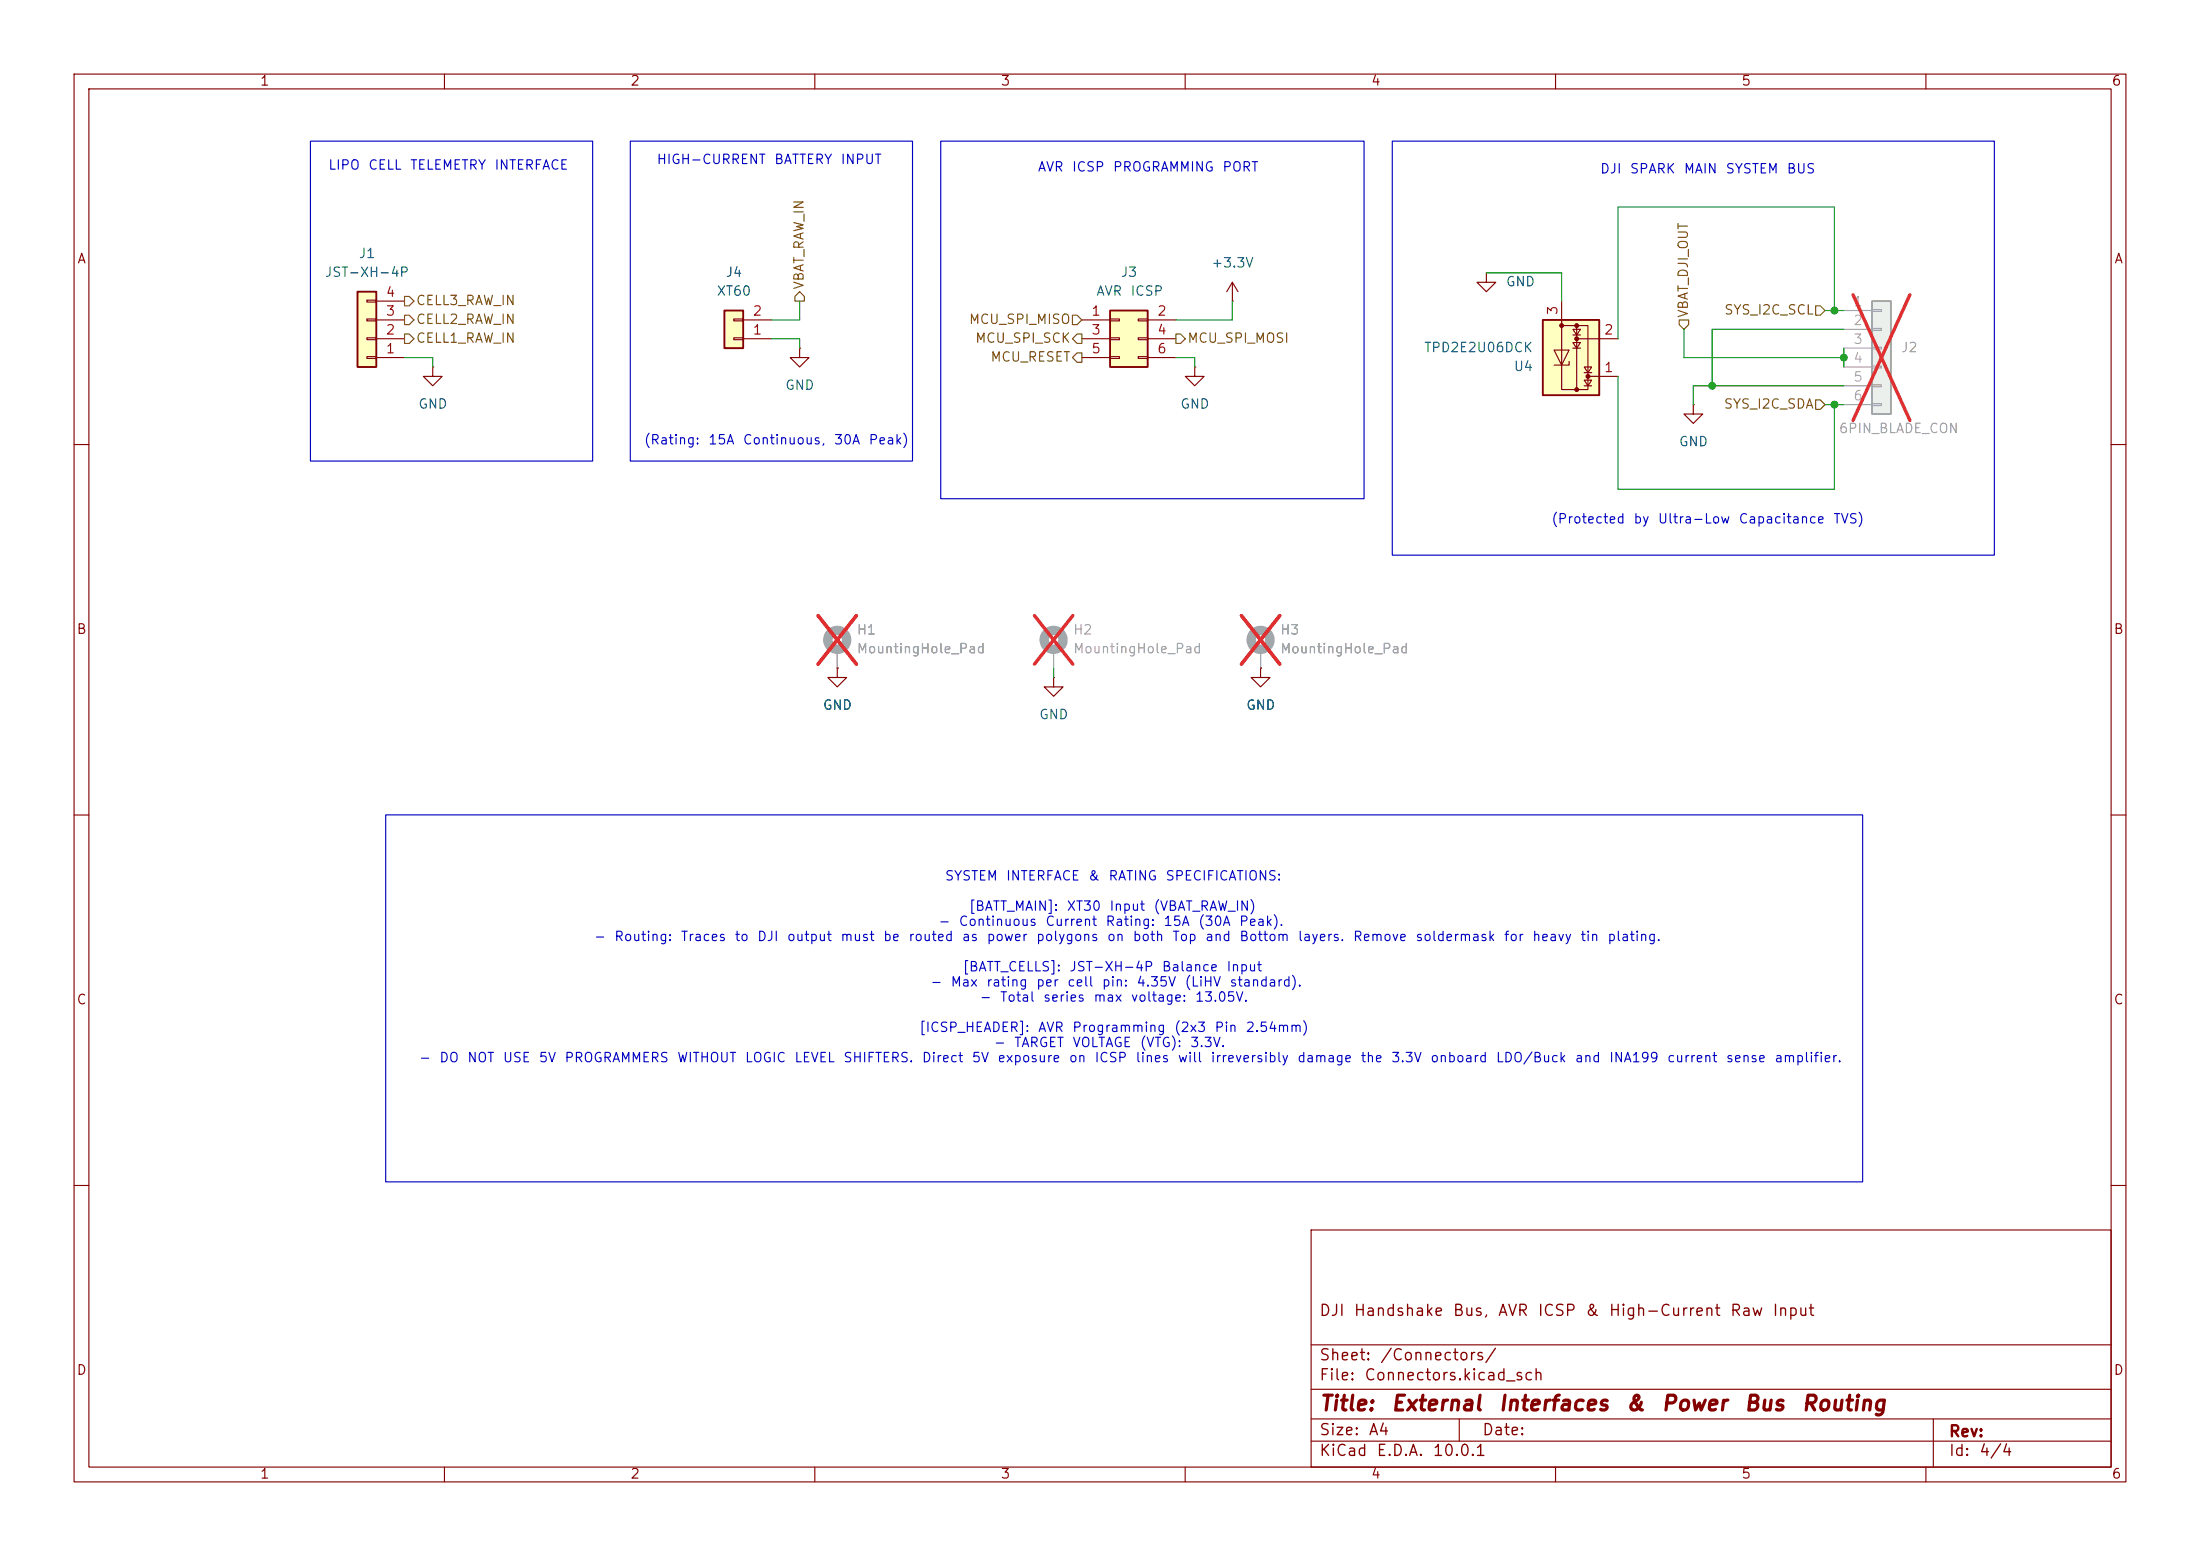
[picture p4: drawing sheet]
(kicad_sch
 (version 20260306)
 (generator "eeschema")
 (generator_version "10.0")
 (paper "A4")
 (title_block
  (title "External Interfaces & Power Bus Routing")
  (comment 1 "DJI Handshake Bus, AVR ICSP & High-Current Raw Input"))
 (lib_symbols
  (symbol "Connector_Generic:Conn_01x02"
   (pin_names
    (offset 1.016) (hide yes)) (exclude_from_sim no) (in_bom yes) (on_board yes)
   (in_pos_files yes)
   (duplicate_pin_numbers_are_jumpers no)
   (property "Reference" "J" (at 0 2.54 0) (show_name no) (do_not_autoplace no) (effects (font (size 1.27 1.27))))
   (property "Value" "Conn_01x02" (at 0 -5.08 0) (show_name no) (do_not_autoplace no) (effects (font (size 1.27 1.27))))
   (property "Footprint" "" (at 0 0 0) (show_name no) (do_not_autoplace no) (hide yes) (effects (font (size 1.27 1.27))))
   (property "Datasheet" "" (at 0 0 0) (show_name no) (do_not_autoplace no) (hide yes) (effects (font (size 1.27 1.27))))
   (property "Description" "Generic connector, single row, 01x02, script generated (kicad-library-utils/schlib/autogen/connector/)" (at 0 0 0) (show_name no) (do_not_autoplace no) (hide yes) (effects (font (size 1.27 1.27))))
   (symbol "Conn_01x02_1_1"
    (rectangle (start -1.27 1.27) (end 1.27 -3.81) (stroke (width 0.254) (type default)) (fill (type background)))
    (rectangle (start -1.27 0.127) (end 0 -0.127) (stroke (width 0.1524) (type default)) (fill (type none)))
    (rectangle (start -1.27 -2.413) (end 0 -2.667) (stroke (width 0.1524) (type default)) (fill (type none)))
    (pin passive line (at -5.08 0 0) (length 3.81) (name "Pin_1" (effects (font (size 1.27 1.27)))) (number "1" (effects (font (size 1.27 1.27)))))
    (pin passive line (at -5.08 -2.54 0) (length 3.81) (name "Pin_2" (effects (font (size 1.27 1.27)))) (number "2" (effects (font (size 1.27 1.27))))))
   (embedded_fonts no))
  (symbol "Connector_Generic:Conn_01x04"
   (pin_names
    (offset 1.016) (hide yes)) (exclude_from_sim no) (in_bom yes) (on_board yes)
   (in_pos_files yes)
   (duplicate_pin_numbers_are_jumpers no)
   (property "Reference" "J" (at 0 5.08 0) (show_name no) (do_not_autoplace no) (effects (font (size 1.27 1.27))))
   (property "Value" "Conn_01x04" (at 0 -7.62 0) (show_name no) (do_not_autoplace no) (effects (font (size 1.27 1.27))))
   (property "Footprint" "" (at 0 0 0) (show_name no) (do_not_autoplace no) (hide yes) (effects (font (size 1.27 1.27))))
   (property "Datasheet" "" (at 0 0 0) (show_name no) (do_not_autoplace no) (hide yes) (effects (font (size 1.27 1.27))))
   (property "Description" "Generic connector, single row, 01x04, script generated (kicad-library-utils/schlib/autogen/connector/)" (at 0 0 0) (show_name no) (do_not_autoplace no) (hide yes) (effects (font (size 1.27 1.27))))
   (symbol "Conn_01x04_1_1"
    (rectangle (start -1.27 3.81) (end 1.27 -6.35) (stroke (width 0.254) (type default)) (fill (type background)))
    (rectangle (start -1.27 2.667) (end 0 2.413) (stroke (width 0.1524) (type default)) (fill (type none)))
    (rectangle (start -1.27 0.127) (end 0 -0.127) (stroke (width 0.1524) (type default)) (fill (type none)))
    (rectangle (start -1.27 -2.413) (end 0 -2.667) (stroke (width 0.1524) (type default)) (fill (type none)))
    (rectangle (start -1.27 -4.953) (end 0 -5.207) (stroke (width 0.1524) (type default)) (fill (type none)))
    (pin passive line (at -5.08 2.54 0) (length 3.81) (name "Pin_1" (effects (font (size 1.27 1.27)))) (number "1" (effects (font (size 1.27 1.27)))))
    (pin passive line (at -5.08 0 0) (length 3.81) (name "Pin_2" (effects (font (size 1.27 1.27)))) (number "2" (effects (font (size 1.27 1.27)))))
    (pin passive line (at -5.08 -2.54 0) (length 3.81) (name "Pin_3" (effects (font (size 1.27 1.27)))) (number "3" (effects (font (size 1.27 1.27)))))
    (pin passive line (at -5.08 -5.08 0) (length 3.81) (name "Pin_4" (effects (font (size 1.27 1.27)))) (number "4" (effects (font (size 1.27 1.27))))))
   (embedded_fonts no))
  (symbol "Connector_Generic:Conn_01x06"
   (pin_names
    (offset 1.016) (hide yes)) (exclude_from_sim no) (in_bom yes) (on_board yes)
   (in_pos_files yes)
   (duplicate_pin_numbers_are_jumpers no)
   (property "Reference" "J" (at 0 7.62 0) (show_name no) (do_not_autoplace no) (effects (font (size 1.27 1.27))))
   (property "Value" "Conn_01x06" (at 0 -10.16 0) (show_name no) (do_not_autoplace no) (effects (font (size 1.27 1.27))))
   (property "Footprint" "" (at 0 0 0) (show_name no) (do_not_autoplace no) (hide yes) (effects (font (size 1.27 1.27))))
   (property "Datasheet" "" (at 0 0 0) (show_name no) (do_not_autoplace no) (hide yes) (effects (font (size 1.27 1.27))))
   (property "Description" "Generic connector, single row, 01x06, script generated (kicad-library-utils/schlib/autogen/connector/)" (at 0 0 0) (show_name no) (do_not_autoplace no) (hide yes) (effects (font (size 1.27 1.27))))
   (symbol "Conn_01x06_1_1"
    (rectangle (start -1.27 6.35) (end 1.27 -8.89) (stroke (width 0.254) (type default)) (fill (type background)))
    (rectangle (start -1.27 5.207) (end 0 4.953) (stroke (width 0.1524) (type default)) (fill (type none)))
    (rectangle (start -1.27 2.667) (end 0 2.413) (stroke (width 0.1524) (type default)) (fill (type none)))
    (rectangle (start -1.27 0.127) (end 0 -0.127) (stroke (width 0.1524) (type default)) (fill (type none)))
    (rectangle (start -1.27 -2.413) (end 0 -2.667) (stroke (width 0.1524) (type default)) (fill (type none)))
    (rectangle (start -1.27 -4.953) (end 0 -5.207) (stroke (width 0.1524) (type default)) (fill (type none)))
    (rectangle (start -1.27 -7.493) (end 0 -7.747) (stroke (width 0.1524) (type default)) (fill (type none)))
    (pin passive line (at -5.08 5.08 0) (length 3.81) (name "Pin_1" (effects (font (size 1.27 1.27)))) (number "1" (effects (font (size 1.27 1.27)))))
    (pin passive line (at -5.08 2.54 0) (length 3.81) (name "Pin_2" (effects (font (size 1.27 1.27)))) (number "2" (effects (font (size 1.27 1.27)))))
    (pin passive line (at -5.08 0 0) (length 3.81) (name "Pin_3" (effects (font (size 1.27 1.27)))) (number "3" (effects (font (size 1.27 1.27)))))
    (pin passive line (at -5.08 -2.54 0) (length 3.81) (name "Pin_4" (effects (font (size 1.27 1.27)))) (number "4" (effects (font (size 1.27 1.27)))))
    (pin passive line (at -5.08 -5.08 0) (length 3.81) (name "Pin_5" (effects (font (size 1.27 1.27)))) (number "5" (effects (font (size 1.27 1.27)))))
    (pin passive line (at -5.08 -7.62 0) (length 3.81) (name "Pin_6" (effects (font (size 1.27 1.27)))) (number "6" (effects (font (size 1.27 1.27))))))
   (embedded_fonts no))
  (symbol "Connector_Generic:Conn_02x03_Odd_Even"
   (pin_names
    (offset 1.016) (hide yes)) (exclude_from_sim no) (in_bom yes) (on_board yes)
   (in_pos_files yes)
   (duplicate_pin_numbers_are_jumpers no)
   (property "Reference" "J" (at 1.27 5.08 0) (show_name no) (do_not_autoplace no) (effects (font (size 1.27 1.27))))
   (property "Value" "Conn_02x03_Odd_Even" (at 1.27 -5.08 0) (show_name no) (do_not_autoplace no) (effects (font (size 1.27 1.27))))
   (property "Footprint" "" (at 0 0 0) (show_name no) (do_not_autoplace no) (hide yes) (effects (font (size 1.27 1.27))))
   (property "Datasheet" "" (at 0 0 0) (show_name no) (do_not_autoplace no) (hide yes) (effects (font (size 1.27 1.27))))
   (property "Description" "Generic connector, double row, 02x03, odd/even pin numbering scheme (row 1 odd numbers, row 2 even numbers), script generated (kicad-library-utils/schlib/autogen/connector/)" (at 0 0 0) (show_name no) (do_not_autoplace no) (hide yes) (effects (font (size 1.27 1.27))))
   (symbol "Conn_02x03_Odd_Even_1_1"
    (rectangle (start -1.27 3.81) (end 3.81 -3.81) (stroke (width 0.254) (type default)) (fill (type background)))
    (rectangle (start -1.27 2.667) (end 0 2.413) (stroke (width 0.1524) (type default)) (fill (type none)))
    (rectangle (start -1.27 0.127) (end 0 -0.127) (stroke (width 0.1524) (type default)) (fill (type none)))
    (rectangle (start -1.27 -2.413) (end 0 -2.667) (stroke (width 0.1524) (type default)) (fill (type none)))
    (rectangle (start 3.81 2.667) (end 2.54 2.413) (stroke (width 0.1524) (type default)) (fill (type none)))
    (rectangle (start 3.81 0.127) (end 2.54 -0.127) (stroke (width 0.1524) (type default)) (fill (type none)))
    (rectangle (start 3.81 -2.413) (end 2.54 -2.667) (stroke (width 0.1524) (type default)) (fill (type none)))
    (pin passive line (at -5.08 2.54 0) (length 3.81) (name "Pin_1" (effects (font (size 1.27 1.27)))) (number "1" (effects (font (size 1.27 1.27)))))
    (pin passive line (at 7.62 2.54 180) (length 3.81) (name "Pin_2" (effects (font (size 1.27 1.27)))) (number "2" (effects (font (size 1.27 1.27)))))
    (pin passive line (at -5.08 0 0) (length 3.81) (name "Pin_3" (effects (font (size 1.27 1.27)))) (number "3" (effects (font (size 1.27 1.27)))))
    (pin passive line (at 7.62 0 180) (length 3.81) (name "Pin_4" (effects (font (size 1.27 1.27)))) (number "4" (effects (font (size 1.27 1.27)))))
    (pin passive line (at -5.08 -2.54 0) (length 3.81) (name "Pin_5" (effects (font (size 1.27 1.27)))) (number "5" (effects (font (size 1.27 1.27)))))
    (pin passive line (at 7.62 -2.54 180) (length 3.81) (name "Pin_6" (effects (font (size 1.27 1.27)))) (number "6" (effects (font (size 1.27 1.27))))))
   (embedded_fonts no))
  (symbol "Mechanical:MountingHole_Pad"
   (pin_numbers (hide yes))
   (pin_names
    (offset 1.016) (hide yes)) (exclude_from_sim no) (in_bom no) (on_board yes)
   (in_pos_files yes)
   (duplicate_pin_numbers_are_jumpers no)
   (property "Reference" "H" (at 0 6.35 0) (show_name no) (do_not_autoplace no) (effects (font (size 1.27 1.27))))
   (property "Value" "MountingHole_Pad" (at 0 4.445 0) (show_name no) (do_not_autoplace no) (effects (font (size 1.27 1.27))))
   (property "Footprint" "" (at 0 0 0) (show_name no) (do_not_autoplace no) (hide yes) (effects (font (size 1.27 1.27))))
   (property "Datasheet" "" (at 0 0 0) (show_name no) (do_not_autoplace no) (hide yes) (effects (font (size 1.27 1.27))))
   (property "Description" "Mounting Hole with connection" (at 0 0 0) (show_name no) (do_not_autoplace no) (hide yes) (effects (font (size 1.27 1.27))))
   (symbol "MountingHole_Pad_0_1"
    (circle (center 0 1.27) (radius 1.27) (stroke (width 1.27) (type default)) (fill (type none))))
   (symbol "MountingHole_Pad_1_1"
    (pin input line (at 0 -2.54 90) (length 2.54) (name "1" (effects (font (size 1.27 1.27)))) (number "1" (effects (font (size 1.27 1.27))))))
   (embedded_fonts no))
  (symbol "Power_Protection:TPD2E2U06DCK" (exclude_from_sim no) (in_bom yes) (on_board yes)
   (in_pos_files yes)
   (duplicate_pin_numbers_are_jumpers no)
   (property "Reference" "U" (at -3.81 6.35 0) (show_name no) (do_not_autoplace no) (effects (font (size 1.27 1.27))))
   (property "Value" "TPD2E2U06DCK" (at 0.508 -6.35 0) (show_name no) (do_not_autoplace no) (effects (font (size 1.27 1.27)) (justify left)))
   (property "Footprint" "Package_TO_SOT_SMD:SOT-323_SC-70" (at -20.32 -6.35 0) (show_name no) (do_not_autoplace no) (hide yes) (effects (font (size 1.27 1.27))))
   (property "Datasheet" "http://www.ti.com/lit/ds/symlink/tpd2e2u06.pdf" (at -5.08 5.08 0) (show_name no) (do_not_autoplace no) (hide yes) (effects (font (size 1.27 1.27))))
   (property "Description" "Dual-Channel High-Speed ESD Protection, SC-70" (at 0 0 0) (show_name no) (do_not_autoplace no) (hide yes) (effects (font (size 1.27 1.27))))
   (symbol "TPD2E2U06DCK_0_1"
    (rectangle (start -5.08 5.08) (end 2.54 -5.08) (stroke (width 0.254) (type default)) (fill (type background)))
    (rectangle (start -3.556 4.318) (end 0 -4.318) (stroke (width 0) (type default)) (fill (type none)))
    (polyline (pts (xy -3.556 3.81) (xy -4.064 3.048) (xy -3.048 3.048) (xy -3.556 3.81)) (stroke (width 0) (type default)) (fill (type none)))
    (circle (center -3.556 2.54) (radius 0.254) (stroke (width 0) (type default)) (fill (type outline)))
    (polyline (pts (xy -3.556 2.54) (xy -5.08 2.54)) (stroke (width 0) (type default)) (fill (type none)))
    (polyline (pts (xy -3.556 2.032) (xy -4.064 1.27) (xy -3.048 1.27) (xy -3.556 2.032)) (stroke (width 0) (type default)) (fill (type none)))
    (polyline (pts (xy -3.048 3.81) (xy -4.064 3.81)) (stroke (width 0) (type default)) (fill (type none)))
    (polyline (pts (xy -3.048 2.032) (xy -4.064 2.032)) (stroke (width 0) (type default)) (fill (type none)))
    (circle (center -2.032 4.318) (radius 0.254) (stroke (width 0) (type default)) (fill (type outline)))
    (polyline (pts (xy -2.032 -1.27) (xy -2.54 -2.032) (xy -1.524 -2.032) (xy -2.032 -1.27)) (stroke (width 0) (type default)) (fill (type none)))
    (circle (center -2.032 -2.54) (radius 0.254) (stroke (width 0) (type default)) (fill (type outline)))
    (polyline (pts (xy -2.032 -2.54) (xy -5.08 -2.54)) (stroke (width 0) (type default)) (fill (type none)))
    (polyline (pts (xy -2.032 -3.048) (xy -2.54 -3.81) (xy -1.524 -3.81) (xy -2.032 -3.048)) (stroke (width 0) (type default)) (fill (type none)))
    (circle (center -2.032 -4.318) (radius 0.254) (stroke (width 0) (type default)) (fill (type outline)))
    (polyline (pts (xy -2.032 -4.318) (xy -2.032 4.318)) (stroke (width 0) (type default)) (fill (type none)))
    (polyline (pts (xy -1.524 -1.27) (xy -2.54 -1.27)) (stroke (width 0) (type default)) (fill (type none)))
    (polyline (pts (xy -1.524 -3.048) (xy -2.54 -3.048)) (stroke (width 0) (type default)) (fill (type none)))
    (polyline (pts (xy 0 1.016) (xy 1.016 -1.016) (xy -1.016 -1.016) (xy 0 1.016)) (stroke (width 0) (type default)) (fill (type none)))
    (polyline (pts (xy 0 -4.318) (xy 0 -5.08)) (stroke (width 0) (type default)) (fill (type none)))
    (circle (center 0 -4.318) (radius 0.254) (stroke (width 0) (type default)) (fill (type outline)))
    (polyline (pts (xy 1.016 1.016) (xy -1.016 1.016) (xy -1.016 0.508)) (stroke (width 0) (type default)) (fill (type none))))
   (symbol "TPD2E2U06DCK_1_1"
    (pin passive line (at -7.62 2.54 0) (length 2.54) (name "" (effects (font (size 1.27 1.27)))) (number "1" (effects (font (size 1.27 1.27)))))
    (pin passive line (at -7.62 -2.54 0) (length 2.54) (name "" (effects (font (size 1.27 1.27)))) (number "2" (effects (font (size 1.27 1.27)))))
    (pin passive line (at 0 -7.62 90) (length 2.54) (name "" (effects (font (size 1.27 1.27)))) (number "3" (effects (font (size 1.27 1.27))))))
   (embedded_fonts no))
  (symbol "power:+3.3V"
   (power global)
   (pin_numbers (hide yes))
   (pin_names
    (offset 0) (hide yes)) (exclude_from_sim no) (in_bom yes) (on_board yes)
   (in_pos_files yes)
   (duplicate_pin_numbers_are_jumpers no)
   (property "Reference" "#PWR" (at 0 -3.81 0) (show_name no) (do_not_autoplace no) (hide yes) (effects (font (size 1.27 1.27))))
   (property "Value" "+3.3V" (at 0 3.556 0) (show_name no) (do_not_autoplace no) (effects (font (size 1.27 1.27))))
   (property "Footprint" "" (at 0 0 0) (show_name no) (do_not_autoplace no) (hide yes) (effects (font (size 1.27 1.27))))
   (property "Datasheet" "" (at 0 0 0) (show_name no) (do_not_autoplace no) (hide yes) (effects (font (size 1.27 1.27))))
   (property "Description" "Power symbol creates a global label with name \"+3.3V\"" (at 0 0 0) (show_name no) (do_not_autoplace no) (hide yes) (effects (font (size 1.27 1.27))))
   (symbol "+3.3V_0_1"
    (polyline (pts (xy -0.762 1.27) (xy 0 2.54)) (stroke (width 0) (type default)) (fill (type none)))
    (polyline (pts (xy 0 2.54) (xy 0.762 1.27)) (stroke (width 0) (type default)) (fill (type none)))
    (polyline (pts (xy 0 0) (xy 0 2.54)) (stroke (width 0) (type default)) (fill (type none))))
   (symbol "+3.3V_1_1"
    (pin power_in line (at 0 0 90) (length 0) (name "" (effects (font (size 1.27 1.27)))) (number "1" (effects (font (size 1.27 1.27))))))
   (embedded_fonts no))
  (symbol "power:GND"
   (power global)
   (pin_numbers (hide yes))
   (pin_names
    (offset 0) (hide yes)) (exclude_from_sim no) (in_bom yes) (on_board yes)
   (in_pos_files yes)
   (duplicate_pin_numbers_are_jumpers no)
   (property "Reference" "#PWR" (at 0 -6.35 0) (show_name no) (do_not_autoplace no) (hide yes) (effects (font (size 1.27 1.27))))
   (property "Value" "GND" (at 0 -3.81 0) (show_name no) (do_not_autoplace no) (effects (font (size 1.27 1.27))))
   (property "Footprint" "" (at 0 0 0) (show_name no) (do_not_autoplace no) (hide yes) (effects (font (size 1.27 1.27))))
   (property "Datasheet" "" (at 0 0 0) (show_name no) (do_not_autoplace no) (hide yes) (effects (font (size 1.27 1.27))))
   (property "Description" "Power symbol creates a global label with name \"GND\" , ground" (at 0 0 0) (show_name no) (do_not_autoplace no) (hide yes) (effects (font (size 1.27 1.27))))
   (symbol "GND_0_1"
    (polyline (pts (xy 0 0) (xy 0 -1.27) (xy 1.27 -1.27) (xy 0 -2.54) (xy -1.27 -1.27) (xy 0 -1.27)) (stroke (width 0) (type default)) (fill (type none))))
   (symbol "GND_1_1"
    (pin power_in line (at 0 0 270) (length 0) (name "" (effects (font (size 1.27 1.27)))) (number "1" (effects (font (size 1.27 1.27))))))
   (embedded_fonts no)))
 (rectangle
  (start 41.91 19.05)
  (end 80.01 62.23)
  (stroke (width 0) (type default))
  (fill (type none)))
 (rectangle
  (start 127 19.05)
  (end 184.15 67.31)
  (stroke (width 0) (type default))
  (fill (type none)))
 (rectangle
  (start 187.96 19.05)
  (end 269.24 74.93)
  (stroke (width 0) (type default))
  (fill (type none)))
 (rectangle
  (start 85.09 19.05)
  (end 123.19 62.23)
  (stroke (width 0) (type default))
  (fill (type none)))
 (rectangle
  (start 52.07 109.982)
  (end 251.46 159.512)
  (stroke (width 0) (type default))
  (fill (type none)))
 (text "(Rating: 15A Continuous, 30A Peak)"
  (exclude_from_sim no)
  (at 104.394 59.69 0)
  (effects (font (size 1.27 1.27))))
 (text "AVR ICSP PROGRAMMING PORT"
  (exclude_from_sim no)
  (at 154.686 22.86 0)
  (effects (font (size 1.27 1.27))))
 (text "DJI SPARK MAIN SYSTEM BUS"
  (exclude_from_sim no)
  (at 230.124 23.114 0)
  (effects (font (size 1.27 1.27))))
 (text "(Protected by Ultra-Low Capacitance TVS)"
  (exclude_from_sim no)
  (at 230.124 70.358 0)
  (effects (font (size 1.27 1.27))))
 (text "LIPO CELL TELEMETRY INTERFACE"
  (exclude_from_sim no)
  (at 60.198 22.606 0)
  (effects (font (size 1.27 1.27))))
 (text "SYSTEM INTERFACE & RATING SPECIFICATIONS:\n\n[BATT_MAIN]: XT30 Input (VBAT_RAW_IN)\n- Continuous Current Rating: 15A (30A Peak). \n- Routing: Traces to DJI output must be routed as power polygons on both Top and Bottom layers. Remove soldermask for heavy tin plating.\n\n[BATT_CELLS]: JST-XH-4P Balance Input\n- Max rating per cell pin: 4.35V (LiHV standard).\n- Total series max voltage: 13.05V.\n\n[ICSP_HEADER]: AVR Programming (2x3 Pin 2.54mm)\n- TARGET VOLTAGE (VTG): 3.3V. \n- DO NOT USE 5V PROGRAMMERS WITHOUT LOGIC LEVEL SHIFTERS. Direct 5V exposure on ICSP lines will irreversibly damage the 3.3V onboard LDO/Buck and INA199 current sense amplifier."
  (exclude_from_sim no)
  (at 149.86 130.81 0)
  (effects (font (size 1.27 1.27))))
 (text "HIGH-CURRENT BATTERY INPUT"
  (exclude_from_sim no)
  (at 103.632 21.844 0)
  (effects (font (size 1.27 1.27))))
 (junction
  (at 247.65 41.91)
  (diameter 0)
  (color 0 0 0 0))
 (junction
  (at 248.92 48.26)
  (diameter 0)
  (color 0 0 0 0))
 (junction
  (at 231.14 52.07)
  (diameter 0)
  (color 0 0 0 0))
 (junction
  (at 247.65 54.61)
  (diameter 0)
  (color 0 0 0 0))
 (wire
  (pts (xy 166.37 43.18) (xy 158.75 43.18))
  (stroke (width 0) (type default)))
 (wire
  (pts (xy 228.6 52.07) (xy 228.6 54.61))
  (stroke (width 0) (type default)))
 (wire
  (pts (xy 210.82 36.83) (xy 210.82 40.64))
  (stroke (width 0) (type default)))
 (wire
  (pts (xy 248.92 46.99) (xy 248.92 48.26))
  (stroke (width 0) (type default)))
 (wire
  (pts (xy 247.65 41.91) (xy 248.92 41.91))
  (stroke (width 0) (type default)))
 (wire
  (pts (xy 246.38 54.61) (xy 247.65 54.61))
  (stroke (width 0) (type default)))
 (wire
  (pts (xy 166.37 40.64) (xy 166.37 43.18))
  (stroke (width 0) (type default)))
 (wire
  (pts (xy 228.6 52.07) (xy 231.14 52.07))
  (stroke (width 0) (type default)))
 (wire
  (pts (xy 142.24 90.17) (xy 142.24 91.44))
  (stroke (width 0) (type default)))
 (wire
  (pts (xy 161.29 49.53) (xy 161.29 48.26))
  (stroke (width 0) (type default)))
 (wire
  (pts (xy 247.65 66.04) (xy 247.65 54.61))
  (stroke (width 0) (type default)))
 (wire
  (pts (xy 227.33 48.26) (xy 248.92 48.26))
  (stroke (width 0) (type default)))
 (wire
  (pts (xy 231.14 44.45) (xy 248.92 44.45))
  (stroke (width 0) (type default)))
 (wire
  (pts (xy 107.95 46.99) (xy 107.95 45.72))
  (stroke (width 0) (type default)))
 (wire
  (pts (xy 218.44 45.72) (xy 218.44 27.94))
  (stroke (width 0) (type default)))
 (wire
  (pts (xy 107.95 40.64) (xy 107.95 43.18))
  (stroke (width 0) (type default)))
 (wire
  (pts (xy 58.42 49.53) (xy 58.42 48.26))
  (stroke (width 0) (type default)))
 (wire
  (pts (xy 246.38 41.91) (xy 247.65 41.91))
  (stroke (width 0) (type default)))
 (wire
  (pts (xy 200.66 36.83) (xy 210.82 36.83))
  (stroke (width 0) (type default)))
 (wire
  (pts (xy 58.42 48.26) (xy 54.61 48.26))
  (stroke (width 0) (type default)))
 (wire
  (pts (xy 107.95 45.72) (xy 104.14 45.72))
  (stroke (width 0) (type default)))
 (wire
  (pts (xy 227.33 44.45) (xy 227.33 48.26))
  (stroke (width 0) (type default)))
 (wire
  (pts (xy 231.14 52.07) (xy 248.92 52.07))
  (stroke (width 0) (type default)))
 (wire
  (pts (xy 247.65 54.61) (xy 248.92 54.61))
  (stroke (width 0) (type default)))
 (wire
  (pts (xy 218.44 66.04) (xy 247.65 66.04))
  (stroke (width 0) (type default)))
 (wire
  (pts (xy 161.29 48.26) (xy 158.75 48.26))
  (stroke (width 0) (type default)))
 (wire
  (pts (xy 218.44 50.8) (xy 218.44 66.04))
  (stroke (width 0) (type default)))
 (wire
  (pts (xy 248.92 48.26) (xy 248.92 49.53))
  (stroke (width 0) (type default)))
 (wire
  (pts (xy 218.44 27.94) (xy 247.65 27.94))
  (stroke (width 0) (type default)))
 (wire
  (pts (xy 107.95 43.18) (xy 104.14 43.18))
  (stroke (width 0) (type default)))
 (wire
  (pts (xy 247.65 27.94) (xy 247.65 41.91))
  (stroke (width 0) (type default)))
 (wire
  (pts (xy 231.14 44.45) (xy 231.14 52.07))
  (stroke (width 0) (type default)))
 (hierarchical_label "CELL3_RAW_IN"
  (shape output)
  (at 54.61 40.64 0)
  (effects (font (size 1.27 1.27)) (justify left)))
 (hierarchical_label "VBAT_DJI_OUT"
  (shape input)
  (at 227.33 44.45 90)
  (effects (font (size 1.27 1.27)) (justify left)))
 (hierarchical_label "MCU_RESET"
  (shape output)
  (at 146.05 48.26 180)
  (effects (font (size 1.27 1.27)) (justify right)))
 (hierarchical_label "MCU_SPI_MOSI"
  (shape output)
  (at 158.75 45.72 0)
  (effects (font (size 1.27 1.27)) (justify left)))
 (hierarchical_label "MCU_SPI_MISO"
  (shape input)
  (at 146.05 43.18 180)
  (effects (font (size 1.27 1.27)) (justify right)))
 (hierarchical_label "CELL2_RAW_IN"
  (shape output)
  (at 54.61 43.18 0)
  (effects (font (size 1.27 1.27)) (justify left)))
 (hierarchical_label "VBAT_RAW_IN"
  (shape output)
  (at 107.95 40.64 90)
  (effects (font (size 1.27 1.27)) (justify left)))
 (hierarchical_label "SYS_I2C_SDA"
  (shape input)
  (at 246.38 54.61 180)
  (effects (font (size 1.27 1.27)) (justify right)))
 (hierarchical_label "SYS_I2C_SCL"
  (shape input)
  (at 246.38 41.91 180)
  (effects (font (size 1.27 1.27)) (justify right)))
 (hierarchical_label "CELL1_RAW_IN"
  (shape output)
  (at 54.61 45.72 0)
  (effects (font (size 1.27 1.27)) (justify left)))
 (hierarchical_label "MCU_SPI_SCK"
  (shape output)
  (at 146.05 45.72 180)
  (effects (font (size 1.27 1.27)) (justify right)))
 (symbol
  (lib_id "power:GND")
  (at 228.6 54.61 0)
  (unit 1)
  (body_style 1)
  (exclude_from_sim no)
  (in_bom yes)
  (on_board yes)
  (in_pos_files yes)
  (dnp no)
  (fields_autoplaced yes)
  (property "Reference" "#PWR05" (at 228.6 60.96 0) (hide yes) (show_name no) (do_not_autoplace no) (effects (font (size 1.27 1.27))))
  (property "Value" "GND" (at 228.6 59.69 0) (show_name no) (do_not_autoplace no) (effects (font (size 1.27 1.27))))
  (property "Footprint" "" (at 228.6 54.61 0) (hide yes) (show_name no) (do_not_autoplace no) (effects (font (size 1.27 1.27))))
  (property "Datasheet" "" (at 228.6 54.61 0) (hide yes) (show_name no) (do_not_autoplace no) (effects (font (size 1.27 1.27))))
  (property "Description" "Power symbol creates a global label with name \"GND\" , ground" (at 228.6 54.61 0) (hide yes) (show_name no) (do_not_autoplace no) (effects (font (size 1.27 1.27))))
  (pin "1"))
 (symbol
  (lib_id "Power_Protection:TPD2E2U06DCK")
  (at 210.82 48.26 180)
  (unit 1)
  (body_style 1)
  (exclude_from_sim no)
  (in_bom yes)
  (on_board yes)
  (in_pos_files yes)
  (dnp no)
  (fields_autoplaced yes)
  (property "Reference" "U4" (at 207.01 49.5301 0) (show_name no) (do_not_autoplace no) (effects (font (size 1.27 1.27)) (justify left)))
  (property "Value" "TPD2E2U06DCK" (at 207.01 46.9901 0) (show_name no) (do_not_autoplace no) (effects (font (size 1.27 1.27)) (justify left)))
  (property "Footprint" "Package_TO_SOT_SMD:SOT-323_SC-70" (at 231.14 41.91 0) (hide yes) (show_name no) (do_not_autoplace no) (effects (font (size 1.27 1.27))))
  (property "Datasheet" "http://www.ti.com/lit/ds/symlink/tpd2e2u06.pdf" (at 215.9 53.34 0) (hide yes) (show_name no) (do_not_autoplace no) (effects (font (size 1.27 1.27))))
  (property "Description" "Dual-Channel High-Speed ESD Protection, SC-70" (at 210.82 48.26 0) (hide yes) (show_name no) (do_not_autoplace no) (effects (font (size 1.27 1.27))))
  (property "LCSC Part" "C5350871" (at 210.82 48.26 0) (hide yes) (show_name no) (do_not_autoplace no) (effects (font (size 1.27 1.27))))
  (property "LCSC Part Number" "" (at 210.82 48.26 0) (hide yes) (show_name no) (do_not_autoplace no) (effects (font (size 1.27 1.27))))
  (property "Link" "" (at 210.82 48.26 0) (hide yes) (show_name no) (do_not_autoplace no) (effects (font (size 1.27 1.27))))
  (property "MPN" "" (at 210.82 48.26 0) (hide yes) (show_name no) (do_not_autoplace no) (effects (font (size 1.27 1.27))))
  (property "Manufacturer" "" (at 210.82 48.26 0) (hide yes) (show_name no) (do_not_autoplace no) (effects (font (size 1.27 1.27))))
  (property "Aliexpress Part" "" (at 210.82 48.26 0) (hide yes) (show_name no) (do_not_autoplace no) (effects (font (size 1.27 1.27))))
  (property "KLC_S3.3" "" (at 210.82 48.26 0) (hide yes) (show_name no) (do_not_autoplace no) (effects (font (size 1.27 1.27))))
  (property "KLC_S4.1" "" (at 210.82 48.26 0) (hide yes) (show_name no) (do_not_autoplace no) (effects (font (size 1.27 1.27))))
  (pin "1")
  (pin "2")
  (pin "3"))
 (symbol
  (lib_id "Connector_Generic:Conn_01x02")
  (at 99.06 45.72 180)
  (unit 1)
  (body_style 1)
  (exclude_from_sim no)
  (in_bom yes)
  (on_board yes)
  (in_pos_files yes)
  (dnp no)
  (fields_autoplaced yes)
  (property "Reference" "J4" (at 99.06 36.83 0) (show_name no) (do_not_autoplace no) (effects (font (size 1.27 1.27))))
  (property "Value" "XT60" (at 99.06 39.37 0) (show_name no) (do_not_autoplace no) (effects (font (size 1.27 1.27))))
  (property "Footprint" "Connector_AMASS:AMASS_XT60IPW-M_1x03_P7.20mm_Horizontal" (at 99.06 45.72 0) (hide yes) (show_name no) (do_not_autoplace no) (effects (font (size 1.27 1.27))))
  (property "Datasheet" "" (at 99.06 45.72 0) (hide yes) (show_name no) (do_not_autoplace no) (effects (font (size 1.27 1.27))))
  (property "Description" "Generic connector, single row, 01x02, script generated (kicad-library-utils/schlib/autogen/connector/)" (at 99.06 45.72 0) (hide yes) (show_name no) (do_not_autoplace no) (effects (font (size 1.27 1.27))))
  (property "LCSC Part" "C98732" (at 99.06 45.72 0) (hide yes) (show_name no) (do_not_autoplace no) (effects (font (size 1.27 1.27))))
  (property "LCSC Part Number" "" (at 99.06 45.72 0) (hide yes) (show_name no) (do_not_autoplace no) (effects (font (size 1.27 1.27))))
  (property "Link" "" (at 99.06 45.72 0) (hide yes) (show_name no) (do_not_autoplace no) (effects (font (size 1.27 1.27))))
  (property "MPN" "" (at 99.06 45.72 0) (hide yes) (show_name no) (do_not_autoplace no) (effects (font (size 1.27 1.27))))
  (property "Manufacturer" "" (at 99.06 45.72 0) (hide yes) (show_name no) (do_not_autoplace no) (effects (font (size 1.27 1.27))))
  (property "Aliexpress Part" "" (at 99.06 45.72 0) (hide yes) (show_name no) (do_not_autoplace no) (effects (font (size 1.27 1.27))))
  (property "KLC_S3.3" "" (at 99.06 45.72 0) (hide yes) (show_name no) (do_not_autoplace no) (effects (font (size 1.27 1.27))))
  (property "KLC_S4.1" "" (at 99.06 45.72 0) (hide yes) (show_name no) (do_not_autoplace no) (effects (font (size 1.27 1.27))))
  (pin "1")
  (pin "2"))
 (symbol
  (lib_id "Mechanical:MountingHole_Pad")
  (at 170.18 87.63 0)
  (unit 1)
  (body_style 1)
  (exclude_from_sim no)
  (in_bom no)
  (on_board yes)
  (in_pos_files yes)
  (dnp yes)
  (fields_autoplaced yes)
  (property "Reference" "H3" (at 172.72 85.0899 0) (show_name no) (do_not_autoplace no) (effects (font (size 1.27 1.27)) (justify left)))
  (property "Value" "MountingHole_Pad" (at 172.72 87.6299 0) (show_name no) (do_not_autoplace no) (effects (font (size 1.27 1.27)) (justify left)))
  (property "Footprint" "MountingHole:MountingHole_3.2mm_M3_DIN965_Pad" (at 170.18 87.63 0) (hide yes) (show_name no) (do_not_autoplace no) (effects (font (size 1.27 1.27))))
  (property "Datasheet" "" (at 170.18 87.63 0) (hide yes) (show_name no) (do_not_autoplace no) (effects (font (size 1.27 1.27))))
  (property "Description" "Mounting Hole with connection" (at 170.18 87.63 0) (hide yes) (show_name no) (do_not_autoplace no) (effects (font (size 1.27 1.27))))
  (property "LCSC Part" "DNP" (at 170.18 87.63 0) (hide yes) (show_name no) (do_not_autoplace no) (effects (font (size 1.27 1.27))))
  (property "Aliexpress Part" "" (at 170.18 87.63 0) (hide yes) (show_name no) (do_not_autoplace no) (effects (font (size 1.27 1.27))))
  (property "KLC_S3.3" "" (at 170.18 87.63 0) (hide yes) (show_name no) (do_not_autoplace no) (effects (font (size 1.27 1.27))))
  (property "KLC_S4.1" "" (at 170.18 87.63 0) (hide yes) (show_name no) (do_not_autoplace no) (effects (font (size 1.27 1.27))))
  (pin "1"))
 (symbol
  (lib_id "Connector_Generic:Conn_01x04")
  (at 49.53 45.72 180)
  (unit 1)
  (body_style 1)
  (exclude_from_sim no)
  (in_bom yes)
  (on_board yes)
  (in_pos_files yes)
  (dnp no)
  (fields_autoplaced yes)
  (property "Reference" "J1" (at 49.53 34.29 0) (show_name no) (do_not_autoplace no) (effects (font (size 1.27 1.27))))
  (property "Value" "JST-XH-4P" (at 49.53 36.83 0) (show_name no) (do_not_autoplace no) (effects (font (size 1.27 1.27))))
  (property "Footprint" "Connector_JST:JST_EH_B4B-EH-A_1x04_P2.50mm_Vertical" (at 49.53 45.72 0) (hide yes) (show_name no) (do_not_autoplace no) (effects (font (size 1.27 1.27))))
  (property "Datasheet" "" (at 49.53 45.72 0) (hide yes) (show_name no) (do_not_autoplace no) (effects (font (size 1.27 1.27))))
  (property "Description" "Generic connector, single row, 01x04, script generated (kicad-library-utils/schlib/autogen/connector/)" (at 49.53 45.72 0) (hide yes) (show_name no) (do_not_autoplace no) (effects (font (size 1.27 1.27))))
  (property "LCSC Part" "C144395" (at 49.53 45.72 0) (hide yes) (show_name no) (do_not_autoplace no) (effects (font (size 1.27 1.27))))
  (property "LCSC Part Number" "" (at 49.53 45.72 0) (hide yes) (show_name no) (do_not_autoplace no) (effects (font (size 1.27 1.27))))
  (property "Link" "" (at 49.53 45.72 0) (hide yes) (show_name no) (do_not_autoplace no) (effects (font (size 1.27 1.27))))
  (property "MPN" "" (at 49.53 45.72 0) (hide yes) (show_name no) (do_not_autoplace no) (effects (font (size 1.27 1.27))))
  (property "Manufacturer" "" (at 49.53 45.72 0) (hide yes) (show_name no) (do_not_autoplace no) (effects (font (size 1.27 1.27))))
  (property "Aliexpress Part" "" (at 49.53 45.72 0) (hide yes) (show_name no) (do_not_autoplace no) (effects (font (size 1.27 1.27))))
  (property "KLC_S3.3" "" (at 49.53 45.72 0) (hide yes) (show_name no) (do_not_autoplace no) (effects (font (size 1.27 1.27))))
  (property "KLC_S4.1" "" (at 49.53 45.72 0) (hide yes) (show_name no) (do_not_autoplace no) (effects (font (size 1.27 1.27))))
  (pin "2")
  (pin "4")
  (pin "3")
  (pin "1"))
 (symbol
  (lib_id "power:GND")
  (at 161.29 49.53 0)
  (unit 1)
  (body_style 1)
  (exclude_from_sim no)
  (in_bom yes)
  (on_board yes)
  (in_pos_files yes)
  (dnp no)
  (fields_autoplaced yes)
  (property "Reference" "#PWR06" (at 161.29 55.88 0) (hide yes) (show_name no) (do_not_autoplace no) (effects (font (size 1.27 1.27))))
  (property "Value" "GND" (at 161.29 54.61 0) (show_name no) (do_not_autoplace no) (effects (font (size 1.27 1.27))))
  (property "Footprint" "" (at 161.29 49.53 0) (hide yes) (show_name no) (do_not_autoplace no) (effects (font (size 1.27 1.27))))
  (property "Datasheet" "" (at 161.29 49.53 0) (hide yes) (show_name no) (do_not_autoplace no) (effects (font (size 1.27 1.27))))
  (property "Description" "Power symbol creates a global label with name \"GND\" , ground" (at 161.29 49.53 0) (hide yes) (show_name no) (do_not_autoplace no) (effects (font (size 1.27 1.27))))
  (pin "1"))
 (symbol
  (lib_id "Mechanical:MountingHole_Pad")
  (at 142.24 87.63 0)
  (unit 1)
  (body_style 1)
  (exclude_from_sim no)
  (in_bom no)
  (on_board yes)
  (in_pos_files yes)
  (dnp yes)
  (fields_autoplaced yes)
  (property "Reference" "H2" (at 144.78 85.0899 0) (show_name no) (do_not_autoplace no) (effects (font (size 1.27 1.27)) (justify left)))
  (property "Value" "MountingHole_Pad" (at 144.78 87.6299 0) (show_name no) (do_not_autoplace no) (effects (font (size 1.27 1.27)) (justify left)))
  (property "Footprint" "MountingHole:MountingHole_3.2mm_M3_DIN965_Pad" (at 142.24 87.63 0) (hide yes) (show_name no) (do_not_autoplace no) (effects (font (size 1.27 1.27))))
  (property "Datasheet" "" (at 142.24 87.63 0) (hide yes) (show_name no) (do_not_autoplace no) (effects (font (size 1.27 1.27))))
  (property "Description" "Mounting Hole with connection" (at 142.24 87.63 0) (hide yes) (show_name no) (do_not_autoplace no) (effects (font (size 1.27 1.27))))
  (property "LCSC Part" "DNP" (at 142.24 87.63 0) (hide yes) (show_name no) (do_not_autoplace no) (effects (font (size 1.27 1.27))))
  (property "Aliexpress Part" "" (at 142.24 87.63 0) (hide yes) (show_name no) (do_not_autoplace no) (effects (font (size 1.27 1.27))))
  (property "KLC_S3.3" "" (at 142.24 87.63 0) (hide yes) (show_name no) (do_not_autoplace no) (effects (font (size 1.27 1.27))))
  (property "KLC_S4.1" "" (at 142.24 87.63 0) (hide yes) (show_name no) (do_not_autoplace no) (effects (font (size 1.27 1.27))))
  (pin "1"))
 (symbol
  (lib_id "Connector_Generic:Conn_02x03_Odd_Even")
  (at 151.13 45.72 0)
  (unit 1)
  (body_style 1)
  (exclude_from_sim no)
  (in_bom yes)
  (on_board yes)
  (in_pos_files yes)
  (dnp no)
  (fields_autoplaced yes)
  (property "Reference" "J3" (at 152.4 36.83 0) (show_name no) (do_not_autoplace no) (effects (font (size 1.27 1.27))))
  (property "Value" "AVR ICSP" (at 152.4 39.37 0) (show_name no) (do_not_autoplace no) (effects (font (size 1.27 1.27))))
  (property "Footprint" "Connector_PinHeader_2.54mm:PinHeader_2x03_P2.54mm_Vertical" (at 151.13 45.72 0) (hide yes) (show_name no) (do_not_autoplace no) (effects (font (size 1.27 1.27))))
  (property "Datasheet" "" (at 151.13 45.72 0) (hide yes) (show_name no) (do_not_autoplace no) (effects (font (size 1.27 1.27))))
  (property "Description" "Generic connector, double row, 02x03, odd/even pin numbering scheme (row 1 odd numbers, row 2 even numbers), script generated (kicad-library-utils/schlib/autogen/connector/)" (at 151.13 45.72 0) (hide yes) (show_name no) (do_not_autoplace no) (effects (font (size 1.27 1.27))))
  (property "LCSC Part" "C42431837" (at 151.13 45.72 0) (hide yes) (show_name no) (do_not_autoplace no) (effects (font (size 1.27 1.27))))
  (property "LCSC Part Number" "" (at 151.13 45.72 0) (hide yes) (show_name no) (do_not_autoplace no) (effects (font (size 1.27 1.27))))
  (property "Link" "" (at 151.13 45.72 0) (hide yes) (show_name no) (do_not_autoplace no) (effects (font (size 1.27 1.27))))
  (property "MPN" "" (at 151.13 45.72 0) (hide yes) (show_name no) (do_not_autoplace no) (effects (font (size 1.27 1.27))))
  (property "Manufacturer" "" (at 151.13 45.72 0) (hide yes) (show_name no) (do_not_autoplace no) (effects (font (size 1.27 1.27))))
  (property "Aliexpress Part" "" (at 151.13 45.72 0) (hide yes) (show_name no) (do_not_autoplace no) (effects (font (size 1.27 1.27))))
  (property "KLC_S3.3" "" (at 151.13 45.72 0) (hide yes) (show_name no) (do_not_autoplace no) (effects (font (size 1.27 1.27))))
  (property "KLC_S4.1" "" (at 151.13 45.72 0) (hide yes) (show_name no) (do_not_autoplace no) (effects (font (size 1.27 1.27))))
  (pin "2")
  (pin "6")
  (pin "5")
  (pin "3")
  (pin "4")
  (pin "1"))
 (symbol
  (lib_id "power:GND")
  (at 170.18 90.17 0)
  (unit 1)
  (body_style 1)
  (exclude_from_sim no)
  (in_bom yes)
  (on_board yes)
  (in_pos_files yes)
  (dnp no)
  (fields_autoplaced yes)
  (property "Reference" "#PWR027" (at 170.18 96.52 0) (hide yes) (show_name no) (do_not_autoplace no) (effects (font (size 1.27 1.27))))
  (property "Value" "GND" (at 170.18 95.25 0) (show_name no) (do_not_autoplace no) (effects (font (size 1.27 1.27))))
  (property "Footprint" "" (at 170.18 90.17 0) (hide yes) (show_name no) (do_not_autoplace no) (effects (font (size 1.27 1.27))))
  (property "Datasheet" "" (at 170.18 90.17 0) (hide yes) (show_name no) (do_not_autoplace no) (effects (font (size 1.27 1.27))))
  (property "Description" "Power symbol creates a global label with name \"GND\" , ground" (at 170.18 90.17 0) (hide yes) (show_name no) (do_not_autoplace no) (effects (font (size 1.27 1.27))))
  (pin "1"))
 (symbol
  (lib_id "power:GND")
  (at 142.24 91.44 0)
  (unit 1)
  (body_style 1)
  (exclude_from_sim no)
  (in_bom yes)
  (on_board yes)
  (in_pos_files yes)
  (dnp no)
  (fields_autoplaced yes)
  (property "Reference" "#PWR026" (at 142.24 97.79 0) (hide yes) (show_name no) (do_not_autoplace no) (effects (font (size 1.27 1.27))))
  (property "Value" "GND" (at 142.24 96.52 0) (show_name no) (do_not_autoplace no) (effects (font (size 1.27 1.27))))
  (property "Footprint" "" (at 142.24 91.44 0) (hide yes) (show_name no) (do_not_autoplace no) (effects (font (size 1.27 1.27))))
  (property "Datasheet" "" (at 142.24 91.44 0) (hide yes) (show_name no) (do_not_autoplace no) (effects (font (size 1.27 1.27))))
  (property "Description" "Power symbol creates a global label with name \"GND\" , ground" (at 142.24 91.44 0) (hide yes) (show_name no) (do_not_autoplace no) (effects (font (size 1.27 1.27))))
  (pin "1"))
 (symbol
  (lib_id "power:GND")
  (at 200.66 36.83 0)
  (unit 1)
  (body_style 1)
  (exclude_from_sim no)
  (in_bom yes)
  (on_board yes)
  (in_pos_files yes)
  (dnp no)
  (fields_autoplaced yes)
  (property "Reference" "#PWR014" (at 200.66 43.18 0) (hide yes) (show_name no) (do_not_autoplace no) (effects (font (size 1.27 1.27))))
  (property "Value" "GND" (at 203.2 38.0999 0) (show_name no) (do_not_autoplace no) (effects (font (size 1.27 1.27)) (justify left)))
  (property "Footprint" "" (at 200.66 36.83 0) (hide yes) (show_name no) (do_not_autoplace no) (effects (font (size 1.27 1.27))))
  (property "Datasheet" "" (at 200.66 36.83 0) (hide yes) (show_name no) (do_not_autoplace no) (effects (font (size 1.27 1.27))))
  (property "Description" "Power symbol creates a global label with name \"GND\" , ground" (at 200.66 36.83 0) (hide yes) (show_name no) (do_not_autoplace no) (effects (font (size 1.27 1.27))))
  (pin "1"))
 (symbol
  (lib_id "power:GND")
  (at 113.03 90.17 0)
  (unit 1)
  (body_style 1)
  (exclude_from_sim no)
  (in_bom yes)
  (on_board yes)
  (in_pos_files yes)
  (dnp no)
  (fields_autoplaced yes)
  (property "Reference" "#PWR025" (at 113.03 96.52 0) (hide yes) (show_name no) (do_not_autoplace no) (effects (font (size 1.27 1.27))))
  (property "Value" "GND" (at 113.03 95.25 0) (show_name no) (do_not_autoplace no) (effects (font (size 1.27 1.27))))
  (property "Footprint" "" (at 113.03 90.17 0) (hide yes) (show_name no) (do_not_autoplace no) (effects (font (size 1.27 1.27))))
  (property "Datasheet" "" (at 113.03 90.17 0) (hide yes) (show_name no) (do_not_autoplace no) (effects (font (size 1.27 1.27))))
  (property "Description" "Power symbol creates a global label with name \"GND\" , ground" (at 113.03 90.17 0) (hide yes) (show_name no) (do_not_autoplace no) (effects (font (size 1.27 1.27))))
  (pin "1"))
 (symbol
  (lib_id "power:+3.3V")
  (at 166.37 40.64 0)
  (unit 1)
  (body_style 1)
  (exclude_from_sim no)
  (in_bom yes)
  (on_board yes)
  (in_pos_files yes)
  (dnp no)
  (fields_autoplaced yes)
  (property "Reference" "#PWR08" (at 166.37 44.45 0) (hide yes) (show_name no) (do_not_autoplace no) (effects (font (size 1.27 1.27))))
  (property "Value" "+3.3V" (at 166.37 35.56 0) (show_name no) (do_not_autoplace no) (effects (font (size 1.27 1.27))))
  (property "Footprint" "" (at 166.37 40.64 0) (hide yes) (show_name no) (do_not_autoplace no) (effects (font (size 1.27 1.27))))
  (property "Datasheet" "" (at 166.37 40.64 0) (hide yes) (show_name no) (do_not_autoplace no) (effects (font (size 1.27 1.27))))
  (property "Description" "Power symbol creates a global label with name \"+3.3V\"" (at 166.37 40.64 0) (hide yes) (show_name no) (do_not_autoplace no) (effects (font (size 1.27 1.27))))
  (pin "1"))
 (symbol
  (lib_id "Connector_Generic:Conn_01x06")
  (at 254 46.99 0)
  (unit 1)
  (body_style 1)
  (exclude_from_sim no)
  (in_bom yes)
  (on_board yes)
  (in_pos_files yes)
  (dnp yes)
  (property "Reference" "J2" (at 256.54 46.9899 0) (show_name no) (do_not_autoplace no) (effects (font (size 1.27 1.27)) (justify left)))
  (property "Value" "6PIN_BLADE_CON" (at 248.158 57.912 0) (show_name no) (do_not_autoplace no) (effects (font (size 1.27 1.27)) (justify left)))
  (property "Footprint" "KardLab:Female_Blade_Socket_2mm_6P" (at 254 46.99 0) (hide yes) (show_name no) (do_not_autoplace no) (effects (font (size 1.27 1.27))))
  (property "Datasheet" "https://nl.aliexpress.com/item/1005009049620901.html?gatewayAdapt=glo2nld" (at 254 46.99 0) (hide yes) (show_name no) (do_not_autoplace no) (effects (font (size 1.27 1.27))))
  (property "Description" "Generic connector, single row, 01x06, script generated (kicad-library-utils/schlib/autogen/connector/)" (at 254 46.99 0) (hide yes) (show_name no) (do_not_autoplace no) (effects (font (size 1.27 1.27))))
  (property "LCSC Part" "DNP" (at 254 46.99 0) (hide yes) (show_name no) (do_not_autoplace no) (effects (font (size 1.27 1.27))))
  (property "LCSC Part Number" "" (at 254 46.99 0) (hide yes) (show_name no) (do_not_autoplace no) (effects (font (size 1.27 1.27))))
  (property "Link" "" (at 254 46.99 0) (hide yes) (show_name no) (do_not_autoplace no) (effects (font (size 1.27 1.27))))
  (property "MPN" "" (at 254 46.99 0) (hide yes) (show_name no) (do_not_autoplace no) (effects (font (size 1.27 1.27))))
  (property "Manufacturer" "" (at 254 46.99 0) (hide yes) (show_name no) (do_not_autoplace no) (effects (font (size 1.27 1.27))))
  (property "Aliexpress Part" "https://nl.aliexpress.com/item/1005009049620901.html?gatewayAdapt=glo2nld" (at 254 46.99 0) (hide yes) (show_name no) (do_not_autoplace no) (effects (font (size 1.27 1.27))))
  (property "KLC_S3.3" "" (at 254 46.99 0) (hide yes) (show_name no) (do_not_autoplace no) (effects (font (size 1.27 1.27))))
  (property "KLC_S4.1" "" (at 254 46.99 0) (hide yes) (show_name no) (do_not_autoplace no) (effects (font (size 1.27 1.27))))
  (pin "4")
  (pin "3")
  (pin "2")
  (pin "5")
  (pin "6")
  (pin "1"))
 (symbol
  (lib_id "power:GND")
  (at 58.42 49.53 0)
  (unit 1)
  (body_style 1)
  (exclude_from_sim no)
  (in_bom yes)
  (on_board yes)
  (in_pos_files yes)
  (dnp no)
  (fields_autoplaced yes)
  (property "Reference" "#PWR04" (at 58.42 55.88 0) (hide yes) (show_name no) (do_not_autoplace no) (effects (font (size 1.27 1.27))))
  (property "Value" "GND" (at 58.42 54.61 0) (show_name no) (do_not_autoplace no) (effects (font (size 1.27 1.27))))
  (property "Footprint" "" (at 58.42 49.53 0) (hide yes) (show_name no) (do_not_autoplace no) (effects (font (size 1.27 1.27))))
  (property "Datasheet" "" (at 58.42 49.53 0) (hide yes) (show_name no) (do_not_autoplace no) (effects (font (size 1.27 1.27))))
  (property "Description" "Power symbol creates a global label with name \"GND\" , ground" (at 58.42 49.53 0) (hide yes) (show_name no) (do_not_autoplace no) (effects (font (size 1.27 1.27))))
  (pin "1"))
 (symbol
  (lib_id "Mechanical:MountingHole_Pad")
  (at 113.03 87.63 0)
  (unit 1)
  (body_style 1)
  (exclude_from_sim no)
  (in_bom no)
  (on_board yes)
  (in_pos_files yes)
  (dnp yes)
  (fields_autoplaced yes)
  (property "Reference" "H1" (at 115.57 85.0899 0) (show_name no) (do_not_autoplace no) (effects (font (size 1.27 1.27)) (justify left)))
  (property "Value" "MountingHole_Pad" (at 115.57 87.6299 0) (show_name no) (do_not_autoplace no) (effects (font (size 1.27 1.27)) (justify left)))
  (property "Footprint" "MountingHole:MountingHole_3.2mm_M3_DIN965_Pad" (at 113.03 87.63 0) (hide yes) (show_name no) (do_not_autoplace no) (effects (font (size 1.27 1.27))))
  (property "Datasheet" "" (at 113.03 87.63 0) (hide yes) (show_name no) (do_not_autoplace no) (effects (font (size 1.27 1.27))))
  (property "Description" "Mounting Hole with connection" (at 113.03 87.63 0) (hide yes) (show_name no) (do_not_autoplace no) (effects (font (size 1.27 1.27))))
  (property "LCSC Part" "DNP" (at 113.03 87.63 0) (hide yes) (show_name no) (do_not_autoplace no) (effects (font (size 1.27 1.27))))
  (property "Aliexpress Part" "" (at 113.03 87.63 0) (hide yes) (show_name no) (do_not_autoplace no) (effects (font (size 1.27 1.27))))
  (property "KLC_S3.3" "" (at 113.03 87.63 0) (hide yes) (show_name no) (do_not_autoplace no) (effects (font (size 1.27 1.27))))
  (property "KLC_S4.1" "" (at 113.03 87.63 0) (hide yes) (show_name no) (do_not_autoplace no) (effects (font (size 1.27 1.27))))
  (pin "1"))
 (symbol
  (lib_id "power:GND")
  (at 107.95 46.99 0)
  (unit 1)
  (body_style 1)
  (exclude_from_sim no)
  (in_bom yes)
  (on_board yes)
  (in_pos_files yes)
  (dnp no)
  (fields_autoplaced yes)
  (property "Reference" "#PWR07" (at 107.95 53.34 0) (hide yes) (show_name no) (do_not_autoplace no) (effects (font (size 1.27 1.27))))
  (property "Value" "GND" (at 107.95 52.07 0) (show_name no) (do_not_autoplace no) (effects (font (size 1.27 1.27))))
  (property "Footprint" "" (at 107.95 46.99 0) (hide yes) (show_name no) (do_not_autoplace no) (effects (font (size 1.27 1.27))))
  (property "Datasheet" "" (at 107.95 46.99 0) (hide yes) (show_name no) (do_not_autoplace no) (effects (font (size 1.27 1.27))))
  (property "Description" "Power symbol creates a global label with name \"GND\" , ground" (at 107.95 46.99 0) (hide yes) (show_name no) (do_not_autoplace no) (effects (font (size 1.27 1.27))))
  (pin "1")))
